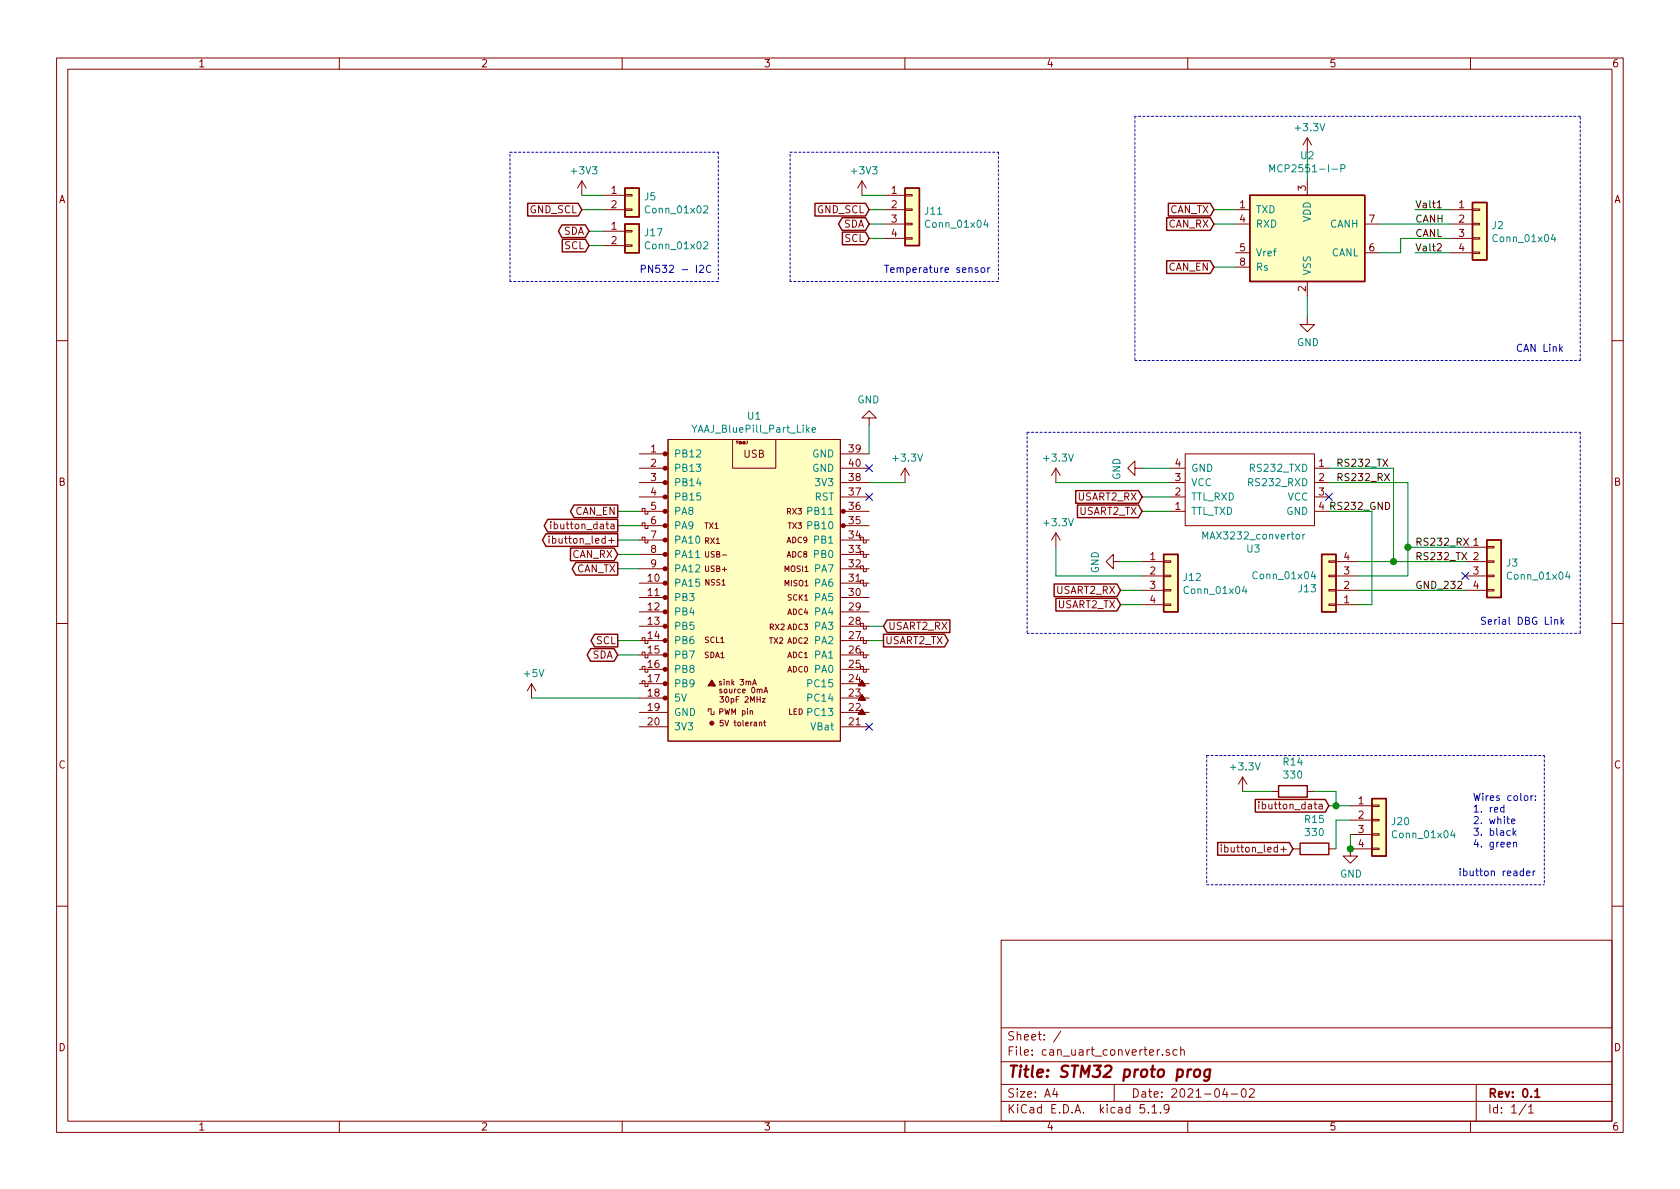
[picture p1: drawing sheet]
EESchema Schematic File Version 4
EELAYER 30 0
EELAYER END
$Descr A4 11693 8268
encoding utf-8
Sheet 1 1
Title "STM32 proto prog"
Date "2021-04-02"
Rev "0.1"
Comp ""
Comment1 ""
Comment2 ""
Comment3 ""
Comment4 ""
$EndDescr
$Comp
L can_uart_converter-rescue:MCP2551-I-P-Interface_CAN_LIN-stm_proto_board-rescue U2
U 1 1
P 9100 1650
F 0 "U2" H 9100 2228 50  0000 C CNN
F 1 "MCP2551-I-P" H 9100 2137 50  0000 C CNN
F 2 "Package_DIP:DIP-8_W7.62mm" H 9100 1150 50  0001 C CIN
F 3 "http://ww1.microchip.com/downloads/en/devicedoc/21667d.pdf" H 9100 1650 50  0001 C CNN
	1    9100 1650
	1    0    0    -1  
$EndComp
$Comp
L can_uart_converter-rescue:Conn_01x04-Connector_Generic-stm_proto_board-rescue J2
U 1 1
P 10300 1550
F 0 "J2" H 10380 1542 50  0000 L CNN
F 1 "Conn_01x04" H 10380 1451 50  0000 L CNN
F 2 "Connector_PinHeader_2.54mm:PinHeader_1x04_P2.54mm_Horizontal" H 10300 1550 50  0001 C CNN
F 3 "~" H 10300 1550 50  0001 C CNN
	1    10300 1550
	1    0    0    -1  
$EndComp
$Comp
L can_uart_converter-rescue:+3.3V-power-stm_proto_board-rescue #PWR0105
U 1 1
P 9100 1050
F 0 "#PWR0105" H 9100 900 50  0001 C CNN
F 1 "+3.3V" H 9115 1223 50  0000 C CNN
F 2 "" H 9100 1050 50  0001 C CNN
F 3 "" H 9100 1050 50  0001 C CNN
	1    9100 1050
	1    0    0    -1  
$EndComp
Wire Wire Line
	9100 1250 9100 1050
$Comp
L can_uart_converter-rescue:GND-power-stm_proto_board-rescue #PWR0106
U 1 1
P 9100 2200
F 0 "#PWR0106" H 9100 1950 50  0001 C CNN
F 1 "GND" H 9105 2027 50  0000 C CNN
F 2 "" H 9100 2200 50  0001 C CNN
F 3 "" H 9100 2200 50  0001 C CNN
	1    9100 2200
	1    0    0    -1  
$EndComp
Wire Wire Line
	9100 2050 9100 2200
Wire Wire Line
	10100 1550 9600 1550
Wire Wire Line
	9600 1750 9750 1750
Wire Wire Line
	9750 1750 9750 1650
Wire Wire Line
	9750 1650 10100 1650
Text Label 9850 1450 0    50   ~ 0
Valt1
Wire Wire Line
	9850 1450 10100 1450
Text Label 9850 1750 0    50   ~ 0
Valt2
Wire Wire Line
	9850 1750 10100 1750
Text GLabel 8450 1450 0    50   Input ~ 0
CAN_TX
Text GLabel 8450 1550 0    50   Input ~ 0
CAN_RX
Text GLabel 8450 1850 0    50   Input ~ 0
CAN_EN
Wire Wire Line
	8600 1450 8450 1450
Wire Wire Line
	8600 1550 8450 1550
Wire Wire Line
	8450 1850 8600 1850
Text Notes 10300 4350 0    50   ~ 0
Serial DBG Link
Wire Notes Line
	11000 2500 11000 800 
Wire Notes Line
	11000 800  7900 800 
Text Notes 10550 2450 0    50   ~ 0
CAN Link
Text GLabel 6150 4450 2    50   Output ~ 0
USART2_TX
Wire Wire Line
	6150 4450 6050 4450
Wire Wire Line
	4450 4550 4300 4550
Text GLabel 4100 1600 0    50   BiDi ~ 0
SDA
Text GLabel 4100 1700 0    50   Input ~ 0
SCL
Wire Wire Line
	4200 1600 4100 1600
Wire Wire Line
	4100 1700 4200 1700
Text GLabel 4300 4550 0    50   BiDi ~ 0
SDA
Text GLabel 4300 4450 0    50   Output ~ 0
SCL
Text Notes 4450 1900 0    50   ~ 0
PN532 - I2C
Wire Notes Line
	5000 1050 5000 1950
Wire Notes Line
	5000 1950 3550 1950
Wire Notes Line
	3550 1950 3550 1050
Wire Notes Line
	3550 1050 5000 1050
$Comp
L can_uart_converter-rescue:+3V3-power-stm_proto_board-rescue #PWR0126
U 1 1
P 6000 1350
F 0 "#PWR0126" H 6000 1200 50  0001 C CNN
F 1 "+3V3" H 6015 1523 50  0000 C CNN
F 2 "" H 6000 1350 50  0001 C CNN
F 3 "" H 6000 1350 50  0001 C CNN
	1    6000 1350
	1    0    0    -1  
$EndComp
Wire Wire Line
	6150 1350 6000 1350
Wire Notes Line
	5500 1050 6950 1050
$Comp
L can_uart_converter-rescue:MAX3232_convertor-perso-stm_proto_board-rescue U3
U 1 1
P 8650 3450
F 0 "U3" H 8575 3815 50  0000 C CNN
F 1 "MAX3232_convertor" H 8575 3724 50  0000 C CNN
F 2 "" H 8650 3000 50  0001 C CNN
F 3 "" H 8650 3000 50  0001 C CNN
	1    8650 3450
	-1   0    0    1   
$EndComp
Wire Wire Line
	9450 3900 9700 3900
Wire Wire Line
	9250 3350 9800 3350
Wire Wire Line
	9250 3550 9550 3550
Wire Wire Line
	4300 4450 4450 4450
$Comp
L can_uart_converter-rescue:Conn_01x02-Connector_Generic-stm_proto_board-rescue J5
U 1 1
P 4400 1350
F 0 "J5" H 4480 1342 50  0000 L CNN
F 1 "Conn_01x02" H 4480 1251 50  0000 L CNN
F 2 "Connector_PinHeader_2.54mm:PinHeader_1x02_P2.54mm_Vertical" H 4400 1350 50  0001 C CNN
F 3 "~" H 4400 1350 50  0001 C CNN
	1    4400 1350
	1    0    0    -1  
$EndComp
$Comp
L can_uart_converter-rescue:Conn_01x02-Connector_Generic-stm_proto_board-rescue J17
U 1 1
P 4400 1600
F 0 "J17" H 4480 1592 50  0000 L CNN
F 1 "Conn_01x02" H 4480 1501 50  0000 L CNN
F 2 "Connector_PinHeader_2.54mm:PinHeader_1x02_P2.54mm_Vertical" H 4400 1600 50  0001 C CNN
F 3 "~" H 4400 1600 50  0001 C CNN
	1    4400 1600
	1    0    0    -1  
$EndComp
$Comp
L can_uart_converter-rescue:+3V3-power-stm_proto_board-rescue #PWR0115
U 1 1
P 4050 1350
F 0 "#PWR0115" H 4050 1200 50  0001 C CNN
F 1 "+3V3" H 4065 1523 50  0000 C CNN
F 2 "" H 4050 1350 50  0001 C CNN
F 3 "" H 4050 1350 50  0001 C CNN
	1    4050 1350
	1    0    0    -1  
$EndComp
Wire Wire Line
	4200 1350 4050 1350
Text GLabel 4050 1450 0    50   Input ~ 0
GND_SCL
Wire Wire Line
	4050 1450 4200 1450
Wire Wire Line
	6050 1450 6150 1450
Text GLabel 6050 1450 0    50   Input ~ 0
GND_SCL
Wire Wire Line
	6050 2950 6050 3150
$Comp
L can_uart_converter-rescue:GND-power-stm_proto_board-rescue #PWR0102
U 1 1
P 6050 2950
F 0 "#PWR0102" H 6050 2700 50  0001 C CNN
F 1 "GND" H 6055 2777 50  0000 C CNN
F 2 "" H 6050 2950 50  0001 C CNN
F 3 "" H 6050 2950 50  0001 C CNN
	1    6050 2950
	-1   0    0    1   
$EndComp
Wire Wire Line
	7350 3350 8150 3350
Wire Wire Line
	7950 3250 8150 3250
$Comp
L can_uart_converter-rescue:GND-power-stm_proto_board-rescue #PWR0134
U 1 1
P 7950 3250
F 0 "#PWR0134" H 7950 3000 50  0001 C CNN
F 1 "GND" H 7955 3077 50  0000 C CNN
F 2 "" H 7950 3250 50  0001 C CNN
F 3 "" H 7950 3250 50  0001 C CNN
	1    7950 3250
	0    1    1    0   
$EndComp
$Comp
L can_uart_converter-rescue:+3.3V-power-stm_proto_board-rescue #PWR0133
U 1 1
P 7350 3350
F 0 "#PWR0133" H 7350 3200 50  0001 C CNN
F 1 "+3.3V" H 7365 3523 50  0000 C CNN
F 2 "" H 7350 3350 50  0001 C CNN
F 3 "" H 7350 3350 50  0001 C CNN
	1    7350 3350
	1    0    0    -1  
$EndComp
Wire Wire Line
	8150 3550 7950 3550
Wire Wire Line
	7950 3450 8150 3450
Text GLabel 7950 3550 0    50   Input ~ 0
USART2_TX
Wire Wire Line
	7350 3800 7350 4000
Text GLabel 7950 3450 0    50   Input ~ 0
USART2_RX
$Comp
L can_uart_converter-rescue:Conn_01x04-Connector_Generic-stm_proto_board-rescue J12
U 1 1
P 8150 4000
F 0 "J12" H 8230 3992 50  0000 L CNN
F 1 "Conn_01x04" H 8230 3901 50  0000 L CNN
F 2 "Connector_PinHeader_2.54mm:PinHeader_1x04_P2.54mm_Vertical" H 8150 4000 50  0001 C CNN
F 3 "~" H 8150 4000 50  0001 C CNN
	1    8150 4000
	1    0    0    -1  
$EndComp
Text GLabel 7800 4200 0    50   Input ~ 0
USART2_TX
Text GLabel 7800 4100 0    50   Input ~ 0
USART2_RX
$Comp
L can_uart_converter-rescue:GND-power-stm_proto_board-rescue #PWR0104
U 1 1
P 7800 3900
F 0 "#PWR0104" H 7800 3650 50  0001 C CNN
F 1 "GND" H 7805 3727 50  0000 C CNN
F 2 "" H 7800 3900 50  0001 C CNN
F 3 "" H 7800 3900 50  0001 C CNN
	1    7800 3900
	0    1    1    0   
$EndComp
$Comp
L can_uart_converter-rescue:+3.3V-power-stm_proto_board-rescue #PWR0103
U 1 1
P 7350 3800
F 0 "#PWR0103" H 7350 3650 50  0001 C CNN
F 1 "+3.3V" H 7365 3973 50  0000 C CNN
F 2 "" H 7350 3800 50  0001 C CNN
F 3 "" H 7350 3800 50  0001 C CNN
	1    7350 3800
	1    0    0    -1  
$EndComp
Wire Notes Line
	5500 1950 5500 1050
Wire Notes Line
	6950 1950 5500 1950
Wire Notes Line
	6950 1050 6950 1950
Text Notes 6150 1900 0    50   ~ 0
Temperature sensor
Wire Wire Line
	6050 1650 6150 1650
Wire Wire Line
	6150 1550 6050 1550
Text GLabel 6050 1650 0    50   Input ~ 0
SCL
Text GLabel 6050 1550 0    50   BiDi ~ 0
SDA
$Comp
L can_uart_converter-rescue:Conn_01x04-Connector_Generic-stm_proto_board-rescue J11
U 1 1
P 6350 1450
F 0 "J11" H 6430 1442 50  0000 L CNN
F 1 "Conn_01x04" H 6430 1351 50  0000 L CNN
F 2 "Connector_PinHeader_2.54mm:PinHeader_1x04_P2.54mm_Vertical" H 6350 1450 50  0001 C CNN
F 3 "~" H 6350 1450 50  0001 C CNN
	1    6350 1450
	1    0    0    -1  
$EndComp
Text GLabel 4300 3550 0    50   Output ~ 0
CAN_EN
Wire Wire Line
	4450 3950 4300 3950
Wire Wire Line
	4300 3850 4450 3850
Text GLabel 4300 3950 0    50   Output ~ 0
CAN_TX
Text GLabel 4300 3850 0    50   Input ~ 0
CAN_RX
Wire Wire Line
	6050 4350 6150 4350
Text GLabel 6150 4350 2    50   Input ~ 0
USART2_RX
Wire Notes Line
	7900 800  7900 2500
Wire Notes Line
	7900 2500 11000 2500
Text Label 9850 1650 0    50   ~ 0
CANL
Text Label 9850 1550 0    50   ~ 0
CANH
Text GLabel 4300 3650 0    50   Output ~ 0
ibutton_data
Text GLabel 4300 3750 0    50   Output ~ 0
ibutton_led+
Wire Wire Line
	9450 4000 9800 4000
Wire Wire Line
	9450 4200 9550 4200
$Comp
L can_uart_converter-rescue:Conn_01x04-Connector_Generic-stm_proto_board-rescue J13
U 1 1
P 9250 4100
F 0 "J13" H 9330 4092 50  0000 L CNN
F 1 "Conn_01x04" H 9330 4001 50  0000 L CNN
F 2 "Connector_PinHeader_2.54mm:PinHeader_1x04_P2.54mm_Vertical" H 9250 4100 50  0001 C CNN
F 3 "~" H 9250 4100 50  0001 C CNN
	1    9250 4100
	-1   0    0    1   
$EndComp
Wire Wire Line
	7350 4000 7950 4000
Wire Wire Line
	7800 4200 7950 4200
Wire Wire Line
	7800 4100 7950 4100
Wire Wire Line
	7800 3900 7950 3900
Text Label 9300 3350 0    50   ~ 0
RS232_RX
Text Label 9250 3550 0    50   ~ 0
RS232_GND
Text Label 9850 4100 0    50   ~ 0
GND_232
$Comp
L can_uart_converter-rescue:Conn_01x04-Connector_Generic-stm_proto_board-rescue J?
U 1 1
P 10400 3900
AR Path="/60043CA2/5FB3717B" Ref="J?"  Part="1" 
AR Path="/5FB3717B" Ref="J3"  Part="1" 
F 0 "J3" H 10480 3892 50  0000 L CNN
F 1 "Conn_01x04" H 10480 3801 50  0000 L CNN
F 2 "Connector_PinHeader_2.54mm:PinHeader_1x04_P2.54mm_Vertical" H 10400 3900 50  0001 C CNN
F 3 "~" H 10400 3900 50  0001 C CNN
	1    10400 3900
	1    0    0    -1  
$EndComp
Text Label 9850 3900 0    50   ~ 0
RS232_TX
Connection ~ 9700 3900
Connection ~ 9800 3800
Wire Wire Line
	9800 3800 9800 4000
Wire Wire Line
	9550 3550 9550 4200
Wire Wire Line
	9700 3250 9700 3900
Wire Wire Line
	9800 3350 9800 3800
Text Label 9850 3800 0    50   ~ 0
RS232_RX
Wire Wire Line
	9800 3800 10200 3800
Wire Wire Line
	9700 3900 10200 3900
Wire Wire Line
	9450 4100 10200 4100
Text Label 9300 3250 0    50   ~ 0
RS232_TX
Wire Wire Line
	8650 5500 8850 5500
$Comp
L can_uart_converter-rescue:+3.3V-power-stm_proto_board-rescue #PWR0118
U 1 1
P 8650 5500
F 0 "#PWR0118" H 8650 5350 50  0001 C CNN
F 1 "+3.3V" H 8665 5673 50  0000 C CNN
F 2 "" H 8650 5500 50  0001 C CNN
F 3 "" H 8650 5500 50  0001 C CNN
	1    8650 5500
	1    0    0    -1  
$EndComp
Wire Wire Line
	9300 5700 9400 5700
Wire Wire Line
	9300 5900 9300 5700
$Comp
L can_uart_converter-rescue:R-Device-stm_proto_board-rescue R15
U 1 1
P 9150 5900
F 0 "R15" V 8943 5900 50  0000 C CNN
F 1 "330" V 9034 5900 50  0000 C CNN
F 2 "Resistor_THT:R_Axial_DIN0204_L3.6mm_D1.6mm_P7.62mm_Horizontal" V 9080 5900 50  0001 C CNN
F 3 "~" H 9150 5900 50  0001 C CNN
	1    9150 5900
	0    1    1    0   
$EndComp
Connection ~ 9400 5900
Wire Wire Line
	9400 5800 9400 5900
Wire Notes Line
	8400 6150 10750 6150
Wire Notes Line
	8400 5250 10750 5250
Wire Notes Line
	8400 5250 8400 6150
Wire Notes Line
	10750 5250 10750 6150
Wire Wire Line
	9150 5500 9300 5500
Wire Wire Line
	9300 5600 9250 5600
Connection ~ 9300 5600
Wire Wire Line
	9300 5500 9300 5600
$Comp
L can_uart_converter-rescue:R-Device-stm_proto_board-rescue R14
U 1 1
P 9000 5500
F 0 "R14" V 8793 5500 50  0000 C CNN
F 1 "330" V 8884 5500 50  0000 C CNN
F 2 "Resistor_THT:R_Axial_DIN0204_L3.6mm_D1.6mm_P7.62mm_Horizontal" V 8930 5500 50  0001 C CNN
F 3 "~" H 9000 5500 50  0001 C CNN
	1    9000 5500
	0    1    1    0   
$EndComp
Text Notes 10150 6100 0    50   ~ 0
ibutton reader
$Comp
L can_uart_converter-rescue:GND-power-stm_proto_board-rescue #PWR0117
U 1 1
P 9400 5900
F 0 "#PWR0117" H 9400 5650 50  0001 C CNN
F 1 "GND" H 9405 5727 50  0000 C CNN
F 2 "" H 9400 5900 50  0001 C CNN
F 3 "" H 9400 5900 50  0001 C CNN
	1    9400 5900
	1    0    0    -1  
$EndComp
Text Notes 10250 5900 0    50   ~ 0
Wires color:\n1. red\n2. white\n3. black\n4. green
Wire Wire Line
	9400 5600 9300 5600
Text GLabel 9250 5600 0    50   Input ~ 0
ibutton_data
Text GLabel 9000 5900 0    50   Input ~ 0
ibutton_led+
$Comp
L can_uart_converter-rescue:Conn_01x04-Connector_Generic-stm_proto_board-rescue J20
U 1 1
P 9600 5700
F 0 "J20" H 9680 5692 50  0000 L CNN
F 1 "Conn_01x04" H 9680 5601 50  0000 L CNN
F 2 "Connector_PinHeader_2.54mm:PinHeader_1x04_P2.54mm_Vertical" H 9600 5700 50  0001 C CNN
F 3 "~" H 9600 5700 50  0001 C CNN
	1    9600 5700
	1    0    0    -1  
$EndComp
NoConn ~ 10200 4000
NoConn ~ 6050 3250
NoConn ~ 6050 3450
NoConn ~ 6050 5050
NoConn ~ 9250 3450
NoConn ~ 6450 -350
Wire Wire Line
	9250 3250 9700 3250
$Comp
L can_uart_converter-rescue:+5V-power-stm_proto_board-rescue #PWR0119
U 1 1
P 3700 4850
F 0 "#PWR0119" H 3700 4700 50  0001 C CNN
F 1 "+5V" H 3715 5023 50  0000 C CNN
F 2 "" H 3700 4850 50  0001 C CNN
F 3 "" H 3700 4850 50  0001 C CNN
	1    3700 4850
	1    0    0    -1  
$EndComp
Wire Wire Line
	3700 4850 4450 4850
$Comp
L can_uart_converter-rescue:+3.3V-power-stm_proto_board-rescue #PWR?
U 1 1
P 6300 3350
F 0 "#PWR?" H 6300 3200 50  0001 C CNN
F 1 "+3.3V" H 6315 3523 50  0000 C CNN
F 2 "" H 6300 3350 50  0001 C CNN
F 3 "" H 6300 3350 50  0001 C CNN
	1    6300 3350
	1    0    0    -1  
$EndComp
Wire Wire Line
	6050 3350 6300 3350
Wire Notes Line
	11000 3000 11000 4400
Wire Notes Line
	7150 4400 11000 4400
Wire Notes Line
	7150 3000 11000 3000
Wire Notes Line
	7150 3000 7150 4400
Wire Wire Line
	4300 3550 4450 3550
Wire Wire Line
	4300 3650 4450 3650
Wire Wire Line
	4300 3750 4450 3750
$Comp
L can_uart_converter-rescue:YAAJ_BluePill_Part_Like-YAAJ_BluePill_Part_Like U1
U 1 1
P 5250 4050
F 0 "U1" H 5250 5215 50  0000 C CNN
F 1 "YAAJ_BluePill_Part_Like" H 5250 5124 50  0000 C CNN
F 2 "Footprints:YAAJ_BluePill_1" H 5950 3050 50  0001 C CNN
F 3 "" H 5950 3050 50  0001 C CNN
	1    5250 4050
	1    0    0    -1  
$EndComp
$EndSCHEMATC
